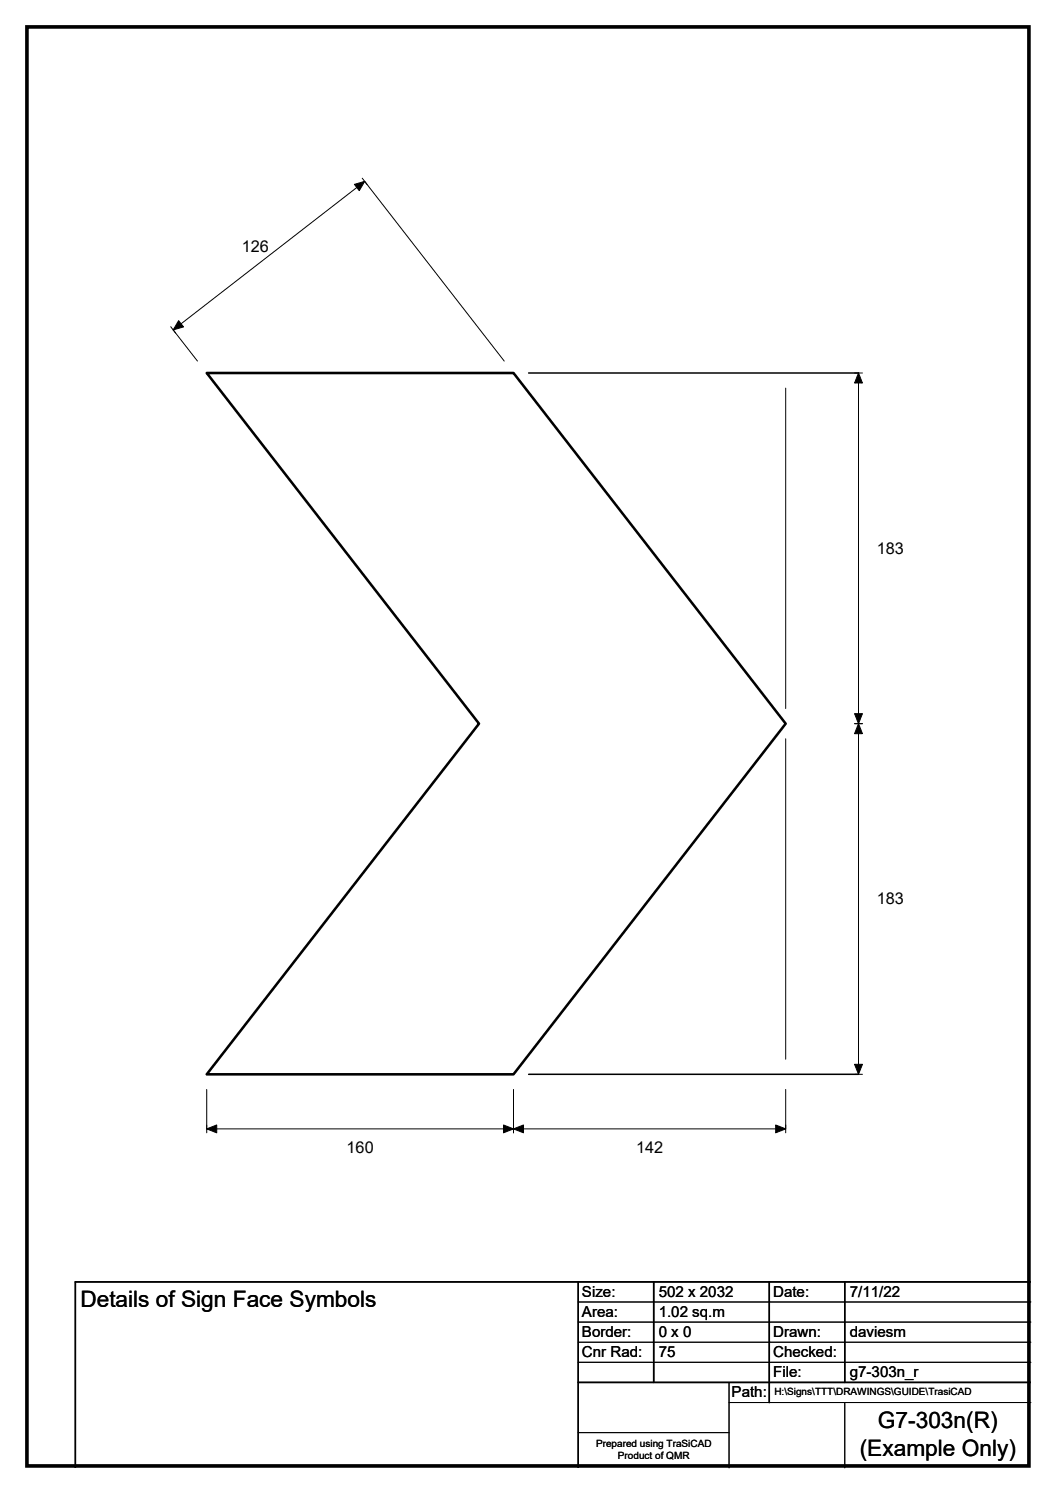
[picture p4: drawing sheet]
<svg xmlns="http://www.w3.org/2000/svg" width="210mm" height="297mm" viewBox="0 0 210 297" stroke-linecap="round" stroke-linejoin="round" font-family="sans-serif">
<path d="M105.1 74.2h65.6M105.1 213.7h65.6M115 255v37M130 255v20M153 255v24M168 255v20M205 255h-190v37M115 275h90" fill="none" stroke="#000" stroke-width=".3"/>
<g fill="none" stroke="#000" stroke-width=".2">
<path d="M72 35.5l1 1.2M34 65l.9 1.3M39.3 71.8l-4.9-6.2 38.1-29.5 27.8 35.7M156.2 77.2v63.8M169.9 74.2h1.6M170.7 74.2v139.5M156.2 147v63.7M169.9 144h1.6M41.1 216.7v8.7M102.1 216.7v8.7M156.2 216.7v8.7M169.9 213.7h1.6"/>
<path d="M41.1 224.6h115.1M115 259h90M115 263h90M115 267h90M115 271h90M145 279h60M145 275v17M168 279v13M115 285h30"/>
</g>
<path d="M70.5 36.7l2-.6-1.1 1.8zM35.5 63.8l1 1.2-2.1 .6zM170.7 74.2l.8 2h-1.6zM169.9 142h1.6l-.8 2zM170.7 144l.8 2h-1.6zM169.9 211.8h1.6l-.8 1.9zM41.1 224.6l2-.8v1.6zM100.1 223.8l2 .8-2 .8zM102.1 224.6l2-.8v1.6zM154.2 223.8l2 .8-2 .8z" fill="#000" stroke="#000" stroke-width=".2"/>
<path d="M41.1 74.2h61l54.1 69.8-54.1 69.7h-61l54.2-69.7z" fill="none" stroke="#000" stroke-width=".51"/>
<path d="M5.4 5.4h199.2v286.3h-199.2z" fill="none" stroke="#000" stroke-width=".72"/>
<g font-size="4.5">
<text x="16" y="260.1">Details of Sign Face Symbols</text>
<text x="174.6" y="284.2">G7-303n(R)</text>
<text x="171" y="289.6">(Example Only)</text>
</g>
<g font-size="3.2">
<text x="48.1" y="50.1">126</text>
<text x="174.3" y="110.2">183</text>
<text x="174.3" y="179.9">183</text>
<text x="68.9" y="229.3">160</text>
<text x="126.5" y="229.3">142</text>
</g>
<g font-size="3">
<text x="115.7" y="258">Size:</text>
<text x="131" y="258">502 x 2032</text>
<text x="153.7" y="258">Date:</text>
<text x="169" y="258">7/11/22</text>
<text x="115.7" y="262">Area:</text>
<text x="131" y="262">1.02 sq.m</text>
<text x="115.7" y="266">Border:</text>
<text x="115.7" y="270">Cnr Rad:</text>
<text x="131" y="266">0 x 0</text>
<text x="131" y="270">75</text>
<text x="153.7" y="266">Drawn:</text>
<text x="153.7" y="270">Checked:</text>
<text x="169" y="266">daviesm</text>
<text x="153.7" y="274">File:</text>
<text x="169" y="274">g7-303n_r</text>
<text x="145.5" y="278">Path:</text>
</g>
<g font-size="2">
<text x="154" y="277.6">H:\Signs\TTT\DRAWINGS\GUIDE\TrasiCAD</text>
<text x="118.5" y="287.8">Prepared using TraSiCAD</text>
<text x="122.9" y="290.2">Product of QMR</text>
</g>
</svg>
